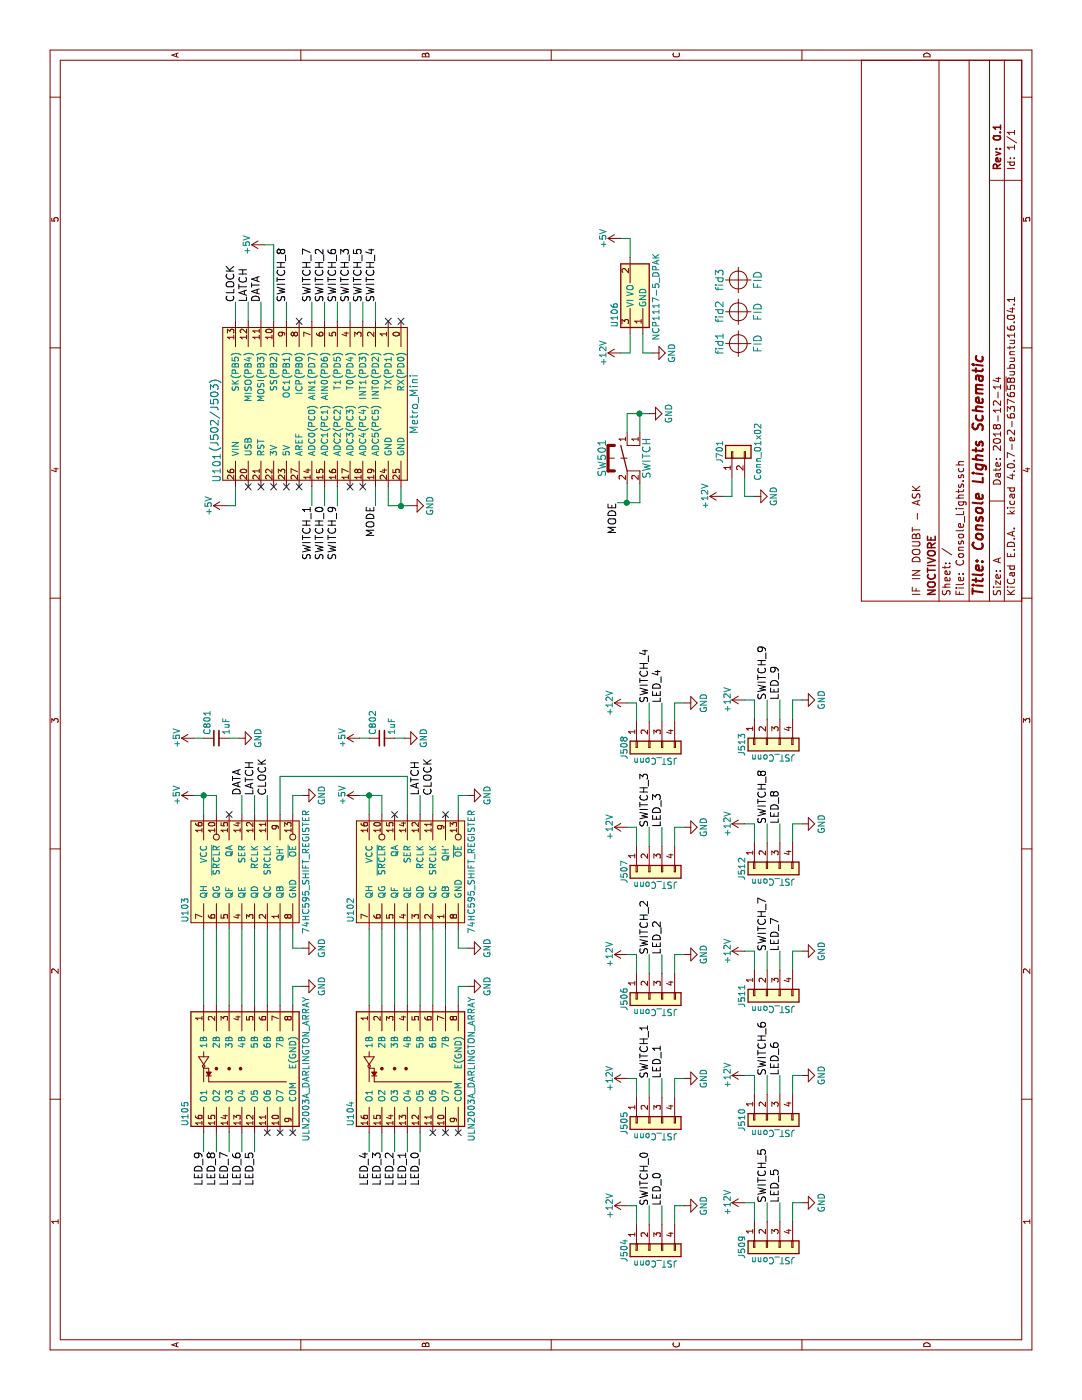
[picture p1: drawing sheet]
EESchema Schematic File Version 2
LIBS:power
LIBS:device
LIBS:switches
LIBS:relays
LIBS:motors
LIBS:transistors
LIBS:conn
LIBS:linear
LIBS:regul
LIBS:74xx
LIBS:cmos4000
LIBS:adc-dac
LIBS:memory
LIBS:xilinx
LIBS:microcontrollers
LIBS:dsp
LIBS:microchip
LIBS:analog_switches
LIBS:motorola
LIBS:texas
LIBS:intel
LIBS:audio
LIBS:interface
LIBS:digital-audio
LIBS:philips
LIBS:display
LIBS:cypress
LIBS:siliconi
LIBS:opto
LIBS:atmel
LIBS:contrib
LIBS:valves
LIBS:ConsoleLights
LIBS:Console_Lights-cache
EELAYER 25 0
EELAYER END
$Descr A 11000 8500
encoding utf-8
Sheet 1 1
Title "Console Lights Schematic"
Date "2018-12-14"
Rev "0.1"
Comp "NOCTIVORE"
Comment1 "IF IN DOUBT - ASK"
Comment2 ""
Comment3 ""
Comment4 ""
$EndDescr
$Comp
L Metro_Mini U101
U 1 1
P 7825 2500
F 0 "U101" H 7325 3300 60  0000 C CNN
F 1 "Metro_Mini" H 7825 1750 60  0000 C CNN
F 2 "ConsoleLights:Metro_Mini" H 7825 2500 60  0001 C CNN
F 3 "" H 7825 2500 60  0001 C CNN
	1    7825 2500
	1    0    0    -1  
$EndComp
$Comp
L ULN2003A_DARLINGTON_ARRAY U105
U 1 1
P 2600 1950
F 0 "U105" H 2950 2450 50  0000 C CNN
F 1 "ULN2003A_DARLINGTON_ARRAY" H 2600 1500 50  0000 C CNN
F 2 "ConsoleLights:16-TSSOP" H 2650 1300 50  0001 L CNN
F 3 "" H 2745 1900 50  0001 C CNN
	1    2600 1950
	-1   0    0    -1  
$EndComp
$Comp
L ULN2003A_DARLINGTON_ARRAY U104
U 1 1
P 2600 3250
F 0 "U104" H 2950 3750 50  0000 C CNN
F 1 "ULN2003A_DARLINGTON_ARRAY" H 2600 2800 50  0000 C CNN
F 2 "ConsoleLights:16-TSSOP" H 2650 2600 50  0001 L CNN
F 3 "" H 2745 3200 50  0001 C CNN
	1    2600 3250
	-1   0    0    -1  
$EndComp
$Comp
L GND #PWR01
U 1 1
P 7025 3225
F 0 "#PWR01" H 7025 2975 50  0001 C CNN
F 1 "GND" H 7025 3075 50  0000 C CNN
F 2 "" H 7025 3225 50  0001 C CNN
F 3 "" H 7025 3225 50  0001 C CNN
	1    7025 3225
	1    0    0    -1  
$EndComp
$Comp
L +5V #PWR02
U 1 1
P 4750 1525
F 0 "#PWR02" H 4750 1375 50  0001 C CNN
F 1 "+5V" H 4750 1665 50  0000 C CNN
F 2 "" H 4750 1525 50  0001 C CNN
F 3 "" H 4750 1525 50  0001 C CNN
	1    4750 1525
	1    0    0    -1  
$EndComp
$Comp
L GND #PWR03
U 1 1
P 3550 3675
F 0 "#PWR03" H 3550 3425 50  0001 C CNN
F 1 "GND" H 3550 3525 50  0000 C CNN
F 2 "" H 3550 3675 50  0001 C CNN
F 3 "" H 3550 3675 50  0001 C CNN
	1    3550 3675
	1    0    0    -1  
$EndComp
$Comp
L GND #PWR04
U 1 1
P 3250 3675
F 0 "#PWR04" H 3250 3425 50  0001 C CNN
F 1 "GND" H 3250 3525 50  0000 C CNN
F 2 "" H 3250 3675 50  0001 C CNN
F 3 "" H 3250 3675 50  0001 C CNN
	1    3250 3675
	1    0    0    -1  
$EndComp
$Comp
L GND #PWR05
U 1 1
P 3550 2375
F 0 "#PWR05" H 3550 2125 50  0001 C CNN
F 1 "GND" H 3550 2225 50  0000 C CNN
F 2 "" H 3550 2375 50  0001 C CNN
F 3 "" H 3550 2375 50  0001 C CNN
	1    3550 2375
	1    0    0    -1  
$EndComp
$Comp
L GND #PWR06
U 1 1
P 3250 2375
F 0 "#PWR06" H 3250 2125 50  0001 C CNN
F 1 "GND" H 3250 2225 50  0000 C CNN
F 2 "" H 3250 2375 50  0001 C CNN
F 3 "" H 3250 2375 50  0001 C CNN
	1    3250 2375
	1    0    0    -1  
$EndComp
$Comp
L +5V #PWR07
U 1 1
P 4750 2825
F 0 "#PWR07" H 4750 2675 50  0001 C CNN
F 1 "+5V" H 4750 2965 50  0000 C CNN
F 2 "" H 4750 2825 50  0001 C CNN
F 3 "" H 4750 2825 50  0001 C CNN
	1    4750 2825
	1    0    0    -1  
$EndComp
NoConn ~ 4600 1800
NoConn ~ 4600 3100
$Comp
L 74HC595_SHIFT_REGISTER U103
U 1 1
P 4150 1950
F 0 "U103" H 3850 2450 50  0000 C CNN
F 1 "74HC595_SHIFT_REGISTER" H 4150 1500 50  0000 C CNN
F 2 "ConsoleLights:16-TSSOP" H 4150 1850 50  0001 C CNN
F 3 "" H 4150 1850 50  0001 C CNN
	1    4150 1950
	1    0    0    -1  
$EndComp
$Comp
L 74HC595_SHIFT_REGISTER U102
U 1 1
P 4150 3250
F 0 "U102" H 3850 3750 50  0000 C CNN
F 1 "74HC595_SHIFT_REGISTER" H 4150 2800 50  0000 C CNN
F 2 "ConsoleLights:16-TSSOP" H 4150 3150 50  0001 C CNN
F 3 "" H 4150 3150 50  0001 C CNN
	1    4150 3250
	1    0    0    -1  
$EndComp
$Comp
L GND #PWR08
U 1 1
P 4750 2375
F 0 "#PWR08" H 4750 2125 50  0001 C CNN
F 1 "GND" H 4750 2225 50  0000 C CNN
F 2 "" H 4750 2375 50  0001 C CNN
F 3 "" H 4750 2375 50  0001 C CNN
	1    4750 2375
	1    0    0    -1  
$EndComp
$Comp
L GND #PWR09
U 1 1
P 4750 3675
F 0 "#PWR09" H 4750 3425 50  0001 C CNN
F 1 "GND" H 4750 3525 50  0000 C CNN
F 2 "" H 4750 3675 50  0001 C CNN
F 3 "" H 4750 3675 50  0001 C CNN
	1    4750 3675
	1    0    0    -1  
$EndComp
Text Label 4750 1900 0    60   ~ 0
DATA
Text Label 4750 2100 0    60   ~ 0
CLOCK
Text Label 4750 2000 0    60   ~ 0
LATCH
NoConn ~ 4600 3500
Text Label 4750 3400 0    60   ~ 0
CLOCK
Text Label 4750 3300 0    60   ~ 0
LATCH
$Comp
L C_Small C801
U 1 1
P 5200 1700
F 0 "C801" H 5225 1775 50  0000 L CNN
F 1 "1uF" H 5225 1625 50  0000 L CNN
F 2 "ConsoleLights:C_0603" H 5200 1700 50  0001 C CNN
F 3 "" H 5200 1700 50  0001 C CNN
	1    5200 1700
	1    0    0    -1  
$EndComp
$Comp
L +5V #PWR010
U 1 1
P 5200 1525
F 0 "#PWR010" H 5200 1375 50  0001 C CNN
F 1 "+5V" H 5200 1665 50  0000 C CNN
F 2 "" H 5200 1525 50  0001 C CNN
F 3 "" H 5200 1525 50  0001 C CNN
	1    5200 1525
	1    0    0    -1  
$EndComp
$Comp
L GND #PWR011
U 1 1
P 5200 1875
F 0 "#PWR011" H 5200 1625 50  0001 C CNN
F 1 "GND" H 5200 1725 50  0000 C CNN
F 2 "" H 5200 1875 50  0001 C CNN
F 3 "" H 5200 1875 50  0001 C CNN
	1    5200 1875
	1    0    0    -1  
$EndComp
$Comp
L C_Small C802
U 1 1
P 5200 3000
F 0 "C802" H 5225 3075 50  0000 L CNN
F 1 "1uF" H 5225 2925 50  0000 L CNN
F 2 "ConsoleLights:C_0603" H 5200 3000 50  0001 C CNN
F 3 "" H 5200 3000 50  0001 C CNN
	1    5200 3000
	1    0    0    -1  
$EndComp
$Comp
L +5V #PWR012
U 1 1
P 5200 2825
F 0 "#PWR012" H 5200 2675 50  0001 C CNN
F 1 "+5V" H 5200 2965 50  0000 C CNN
F 2 "" H 5200 2825 50  0001 C CNN
F 3 "" H 5200 2825 50  0001 C CNN
	1    5200 2825
	1    0    0    -1  
$EndComp
$Comp
L GND #PWR013
U 1 1
P 5200 3175
F 0 "#PWR013" H 5200 2925 50  0001 C CNN
F 1 "GND" H 5200 3025 50  0000 C CNN
F 2 "" H 5200 3175 50  0001 C CNN
F 3 "" H 5200 3175 50  0001 C CNN
	1    5200 3175
	1    0    0    -1  
$EndComp
$Comp
L Conn_01x02 J701
U 1 1
P 7450 5750
F 0 "J701" H 7450 5850 50  0000 C CNN
F 1 "Conn_01x02" H 7450 5550 50  0000 C CNN
F 2 "ConsoleLights:ASMPR45-1X2-RK_Wings" H 7450 5750 50  0001 C CNN
F 3 "" H 7450 5750 50  0001 C CNN
	1    7450 5750
	1    0    0    -1  
$EndComp
$Comp
L GND #PWR014
U 1 1
P 7100 5925
F 0 "#PWR014" H 7100 5675 50  0001 C CNN
F 1 "GND" H 7100 5775 50  0000 C CNN
F 2 "" H 7100 5925 50  0001 C CNN
F 3 "" H 7100 5925 50  0001 C CNN
	1    7100 5925
	1    0    0    -1  
$EndComp
$Comp
L +12V #PWR015
U 1 1
P 7100 5675
F 0 "#PWR015" H 7100 5525 50  0001 C CNN
F 1 "+12V" H 7100 5815 50  0000 C CNN
F 2 "" H 7100 5675 50  0001 C CNN
F 3 "" H 7100 5675 50  0001 C CNN
	1    7100 5675
	1    0    0    -1  
$EndComp
$Comp
L FID fid1
U 1 1
P 8300 5800
F 0 "fid1" H 8300 5950 60  0000 C CNN
F 1 "FID" H 8300 5650 60  0000 C CNN
F 2 "ConsoleLights:Fiducial" H 8300 5800 60  0001 C CNN
F 3 "" H 8300 5800 60  0001 C CNN
	1    8300 5800
	1    0    0    -1  
$EndComp
$Comp
L FID fid2
U 1 1
P 8550 5800
F 0 "fid2" H 8550 5950 60  0000 C CNN
F 1 "FID" H 8550 5650 60  0000 C CNN
F 2 "ConsoleLights:Fiducial" H 8550 5800 60  0001 C CNN
F 3 "" H 8550 5800 60  0001 C CNN
	1    8550 5800
	1    0    0    -1  
$EndComp
$Comp
L FID fid3
U 1 1
P 8800 5800
F 0 "fid3" H 8800 5950 60  0000 C CNN
F 1 "FID" H 8800 5650 60  0000 C CNN
F 2 "ConsoleLights:Fiducial" H 8800 5800 60  0001 C CNN
F 3 "" H 8800 5800 60  0001 C CNN
	1    8800 5800
	1    0    0    -1  
$EndComp
$Comp
L SWITCH SW501
U 1 1
P 7400 4975
F 0 "SW501" H 7400 5225 60  0000 C CNN
F 1 "SWITCH" H 7400 4875 60  0000 C CNN
F 2 "ConsoleLights:CK_PTS645_Tac_Switch" H 7400 4975 60  0001 C CNN
F 3 "" H 7400 4975 60  0001 C CNN
	1    7400 4975
	1    0    0    -1  
$EndComp
Text Label 7025 2550 2    60   ~ 0
SWITCH_0
Text Label 7025 2450 2    60   ~ 0
SWITCH_1
Text Label 8625 2550 0    60   ~ 0
SWITCH_2
Text Label 8625 2750 0    60   ~ 0
SWITCH_3
Text Label 8625 2950 0    60   ~ 0
SWITCH_4
Text Label 8625 2850 0    60   ~ 0
SWITCH_5
Text Label 8625 2650 0    60   ~ 0
SWITCH_6
Text Label 8625 2450 0    60   ~ 0
SWITCH_7
Text Label 8625 2250 0    60   ~ 0
SWITCH_8
Text Label 7025 2650 2    60   ~ 0
SWITCH_9
Text Label 1525 5100 0    60   ~ 0
SWITCH_0
Text Notes 7450 1725 0    60   ~ 0
(J502/J503)
$Comp
L GND #PWR016
U 1 1
P 1525 5375
F 0 "#PWR016" H 1525 5125 50  0001 C CNN
F 1 "GND" H 1525 5225 50  0000 C CNN
F 2 "" H 1525 5375 50  0001 C CNN
F 3 "" H 1525 5375 50  0001 C CNN
	1    1525 5375
	1    0    0    -1  
$EndComp
$Comp
L +12V #PWR017
U 1 1
P 1525 4925
F 0 "#PWR017" H 1525 4775 50  0001 C CNN
F 1 "+12V" H 1525 5065 50  0000 C CNN
F 2 "" H 1525 4925 50  0001 C CNN
F 3 "" H 1525 4925 50  0001 C CNN
	1    1525 4925
	1    0    0    -1  
$EndComp
Text Label 1950 3300 2    60   ~ 0
LED_0
Text Label 1950 3200 2    60   ~ 0
LED_1
Text Label 1950 3100 2    60   ~ 0
LED_2
Text Label 1950 3000 2    60   ~ 0
LED_3
Text Label 1950 2900 2    60   ~ 0
LED_4
Text Label 1950 2000 2    60   ~ 0
LED_5
Text Label 1950 1900 2    60   ~ 0
LED_6
Text Label 1950 1600 2    60   ~ 0
LED_9
Text Label 1950 1800 2    60   ~ 0
LED_7
Text Label 1950 1700 2    60   ~ 0
LED_8
NoConn ~ 2100 3400
NoConn ~ 2100 3500
Text Label 1525 5200 0    60   ~ 0
LED_0
Text Label 7025 2950 2    60   ~ 0
MODE
Text Label 7050 4850 2    60   ~ 0
MODE
$Comp
L GND #PWR018
U 1 1
P 7750 5100
F 0 "#PWR018" H 7750 4850 50  0001 C CNN
F 1 "GND" H 7750 4950 50  0000 C CNN
F 2 "" H 7750 5100 50  0001 C CNN
F 3 "" H 7750 5100 50  0001 C CNN
	1    7750 5100
	1    0    0    -1  
$EndComp
Wire Wire Line
	3100 3600 3250 3600
Wire Wire Line
	3250 3600 3250 3675
Wire Wire Line
	3700 3600 3550 3600
Wire Wire Line
	3550 3600 3550 3675
Wire Wire Line
	3100 3500 3700 3500
Wire Wire Line
	3100 3400 3700 3400
Wire Wire Line
	3100 3300 3700 3300
Wire Wire Line
	3100 3200 3700 3200
Wire Wire Line
	3100 3100 3700 3100
Wire Wire Line
	3100 3000 3700 3000
Wire Wire Line
	3100 2900 3700 2900
Wire Wire Line
	3100 2300 3250 2300
Wire Wire Line
	3250 2300 3250 2375
Wire Wire Line
	3700 2300 3550 2300
Wire Wire Line
	3550 2300 3550 2375
Wire Wire Line
	3100 2200 3700 2200
Wire Wire Line
	3100 2100 3700 2100
Wire Wire Line
	3100 2000 3700 2000
Wire Wire Line
	3100 1900 3700 1900
Wire Wire Line
	3100 1800 3700 1800
Wire Wire Line
	3100 1700 3700 1700
Wire Wire Line
	3100 1600 3700 1600
Wire Wire Line
	4600 2300 4750 2300
Wire Wire Line
	4750 2300 4750 2375
Wire Wire Line
	4600 3600 4750 3600
Wire Wire Line
	4750 3600 4750 3675
Wire Wire Line
	4600 1700 4750 1700
Wire Wire Line
	4750 1700 4750 1525
Wire Wire Line
	4600 1600 4750 1600
Connection ~ 4750 1600
Wire Wire Line
	4600 3000 4750 3000
Wire Wire Line
	4750 3000 4750 2825
Wire Wire Line
	4600 2900 4750 2900
Connection ~ 4750 2900
Wire Wire Line
	4600 2200 4900 2200
Wire Wire Line
	4900 2200 4900 3200
Wire Wire Line
	4900 3200 4600 3200
Wire Wire Line
	4750 1900 4600 1900
Wire Wire Line
	4750 2000 4600 2000
Wire Wire Line
	4750 2100 4600 2100
Wire Wire Line
	4750 3300 4600 3300
Wire Wire Line
	4750 3400 4600 3400
Wire Wire Line
	1950 1600 2100 1600
Wire Wire Line
	1950 1700 2100 1700
Wire Wire Line
	1950 1800 2100 1800
Wire Wire Line
	1950 1900 2100 1900
Wire Wire Line
	1950 2000 2100 2000
Wire Wire Line
	1950 2900 2100 2900
Wire Wire Line
	1950 3000 2100 3000
Wire Wire Line
	1950 3100 2100 3100
Wire Wire Line
	5200 2900 5200 2825
Wire Wire Line
	5200 3175 5200 3100
Wire Wire Line
	5200 1875 5200 1800
Wire Wire Line
	5200 1600 5200 1525
Wire Wire Line
	7100 5675 7100 5750
Wire Wire Line
	7100 5750 7250 5750
Wire Wire Line
	7250 5850 7100 5850
Wire Wire Line
	7100 5850 7100 5925
Wire Wire Line
	7175 3050 7025 3050
Wire Wire Line
	7025 3050 7025 3225
Wire Wire Line
	7175 3150 7025 3150
Connection ~ 7025 3150
Wire Wire Line
	7025 1775 7025 1850
Wire Wire Line
	7025 1850 7175 1850
Wire Wire Line
	8625 2950 8475 2950
Wire Wire Line
	8625 2850 8475 2850
Wire Wire Line
	8625 2750 8475 2750
Wire Wire Line
	8625 2650 8475 2650
Wire Wire Line
	8625 2550 8475 2550
Wire Wire Line
	8625 2450 8475 2450
Wire Wire Line
	7025 2450 7175 2450
Wire Wire Line
	7025 2550 7175 2550
Wire Wire Line
	8625 2250 8475 2250
Wire Wire Line
	7025 2650 7175 2650
Wire Wire Line
	1375 5000 1525 5000
Wire Wire Line
	1525 5000 1525 4925
Wire Wire Line
	1375 5300 1525 5300
Wire Wire Line
	1525 5300 1525 5375
Wire Wire Line
	1525 5100 1375 5100
Wire Wire Line
	1525 5200 1375 5200
Wire Wire Line
	7025 2950 7175 2950
Wire Wire Line
	7600 4925 7750 4925
Wire Wire Line
	7750 4925 7750 5100
Wire Wire Line
	7600 5025 7750 5025
Connection ~ 7750 5025
Wire Wire Line
	7200 5025 7050 5025
Wire Wire Line
	7050 5025 7050 4850
Wire Wire Line
	7200 4925 7050 4925
Connection ~ 7050 4925
Text Label 2525 5100 0    60   ~ 0
SWITCH_1
$Comp
L GND #PWR019
U 1 1
P 2525 5375
F 0 "#PWR019" H 2525 5125 50  0001 C CNN
F 1 "GND" H 2525 5225 50  0000 C CNN
F 2 "" H 2525 5375 50  0001 C CNN
F 3 "" H 2525 5375 50  0001 C CNN
	1    2525 5375
	1    0    0    -1  
$EndComp
$Comp
L +12V #PWR020
U 1 1
P 2525 4925
F 0 "#PWR020" H 2525 4775 50  0001 C CNN
F 1 "+12V" H 2525 5065 50  0000 C CNN
F 2 "" H 2525 4925 50  0001 C CNN
F 3 "" H 2525 4925 50  0001 C CNN
	1    2525 4925
	1    0    0    -1  
$EndComp
Text Label 2525 5200 0    60   ~ 0
LED_1
Wire Wire Line
	2375 5000 2525 5000
Wire Wire Line
	2525 5000 2525 4925
Wire Wire Line
	2375 5300 2525 5300
Wire Wire Line
	2525 5300 2525 5375
Wire Wire Line
	2525 5100 2375 5100
Wire Wire Line
	2525 5200 2375 5200
Text Label 3500 5100 0    60   ~ 0
SWITCH_2
$Comp
L GND #PWR021
U 1 1
P 3500 5375
F 0 "#PWR021" H 3500 5125 50  0001 C CNN
F 1 "GND" H 3500 5225 50  0000 C CNN
F 2 "" H 3500 5375 50  0001 C CNN
F 3 "" H 3500 5375 50  0001 C CNN
	1    3500 5375
	1    0    0    -1  
$EndComp
$Comp
L +12V #PWR022
U 1 1
P 3500 4925
F 0 "#PWR022" H 3500 4775 50  0001 C CNN
F 1 "+12V" H 3500 5065 50  0000 C CNN
F 2 "" H 3500 4925 50  0001 C CNN
F 3 "" H 3500 4925 50  0001 C CNN
	1    3500 4925
	1    0    0    -1  
$EndComp
Text Label 3500 5200 0    60   ~ 0
LED_2
Wire Wire Line
	3350 5000 3500 5000
Wire Wire Line
	3500 5000 3500 4925
Wire Wire Line
	3350 5300 3500 5300
Wire Wire Line
	3500 5300 3500 5375
Wire Wire Line
	3500 5100 3350 5100
Wire Wire Line
	3500 5200 3350 5200
Text Label 4500 5100 0    60   ~ 0
SWITCH_3
$Comp
L GND #PWR023
U 1 1
P 4500 5375
F 0 "#PWR023" H 4500 5125 50  0001 C CNN
F 1 "GND" H 4500 5225 50  0000 C CNN
F 2 "" H 4500 5375 50  0001 C CNN
F 3 "" H 4500 5375 50  0001 C CNN
	1    4500 5375
	1    0    0    -1  
$EndComp
$Comp
L +12V #PWR024
U 1 1
P 4500 4925
F 0 "#PWR024" H 4500 4775 50  0001 C CNN
F 1 "+12V" H 4500 5065 50  0000 C CNN
F 2 "" H 4500 4925 50  0001 C CNN
F 3 "" H 4500 4925 50  0001 C CNN
	1    4500 4925
	1    0    0    -1  
$EndComp
Text Label 4500 5200 0    60   ~ 0
LED_3
Wire Wire Line
	4350 5000 4500 5000
Wire Wire Line
	4500 5000 4500 4925
Wire Wire Line
	4350 5300 4500 5300
Wire Wire Line
	4500 5300 4500 5375
Wire Wire Line
	4500 5100 4350 5100
Wire Wire Line
	4500 5200 4350 5200
Text Label 5475 5100 0    60   ~ 0
SWITCH_4
$Comp
L GND #PWR025
U 1 1
P 5475 5375
F 0 "#PWR025" H 5475 5125 50  0001 C CNN
F 1 "GND" H 5475 5225 50  0000 C CNN
F 2 "" H 5475 5375 50  0001 C CNN
F 3 "" H 5475 5375 50  0001 C CNN
	1    5475 5375
	1    0    0    -1  
$EndComp
$Comp
L +12V #PWR026
U 1 1
P 5475 4925
F 0 "#PWR026" H 5475 4775 50  0001 C CNN
F 1 "+12V" H 5475 5065 50  0000 C CNN
F 2 "" H 5475 4925 50  0001 C CNN
F 3 "" H 5475 4925 50  0001 C CNN
	1    5475 4925
	1    0    0    -1  
$EndComp
Text Label 5475 5200 0    60   ~ 0
LED_4
Wire Wire Line
	5325 5000 5475 5000
Wire Wire Line
	5475 5000 5475 4925
Wire Wire Line
	5325 5300 5475 5300
Wire Wire Line
	5475 5300 5475 5375
Wire Wire Line
	5475 5100 5325 5100
Wire Wire Line
	5475 5200 5325 5200
Text Label 1550 6025 0    60   ~ 0
SWITCH_5
$Comp
L GND #PWR027
U 1 1
P 1550 6300
F 0 "#PWR027" H 1550 6050 50  0001 C CNN
F 1 "GND" H 1550 6150 50  0000 C CNN
F 2 "" H 1550 6300 50  0001 C CNN
F 3 "" H 1550 6300 50  0001 C CNN
	1    1550 6300
	1    0    0    -1  
$EndComp
$Comp
L +12V #PWR028
U 1 1
P 1550 5850
F 0 "#PWR028" H 1550 5700 50  0001 C CNN
F 1 "+12V" H 1550 5990 50  0000 C CNN
F 2 "" H 1550 5850 50  0001 C CNN
F 3 "" H 1550 5850 50  0001 C CNN
	1    1550 5850
	1    0    0    -1  
$EndComp
Text Label 1550 6125 0    60   ~ 0
LED_5
Wire Wire Line
	1400 5925 1550 5925
Wire Wire Line
	1550 5925 1550 5850
Wire Wire Line
	1400 6225 1550 6225
Wire Wire Line
	1550 6225 1550 6300
Wire Wire Line
	1550 6025 1400 6025
Wire Wire Line
	1550 6125 1400 6125
Text Label 2550 6025 0    60   ~ 0
SWITCH_6
$Comp
L GND #PWR029
U 1 1
P 2550 6300
F 0 "#PWR029" H 2550 6050 50  0001 C CNN
F 1 "GND" H 2550 6150 50  0000 C CNN
F 2 "" H 2550 6300 50  0001 C CNN
F 3 "" H 2550 6300 50  0001 C CNN
	1    2550 6300
	1    0    0    -1  
$EndComp
$Comp
L +12V #PWR030
U 1 1
P 2550 5850
F 0 "#PWR030" H 2550 5700 50  0001 C CNN
F 1 "+12V" H 2550 5990 50  0000 C CNN
F 2 "" H 2550 5850 50  0001 C CNN
F 3 "" H 2550 5850 50  0001 C CNN
	1    2550 5850
	1    0    0    -1  
$EndComp
Text Label 2550 6125 0    60   ~ 0
LED_6
Wire Wire Line
	2400 5925 2550 5925
Wire Wire Line
	2550 5925 2550 5850
Wire Wire Line
	2400 6225 2550 6225
Wire Wire Line
	2550 6225 2550 6300
Wire Wire Line
	2550 6025 2400 6025
Wire Wire Line
	2550 6125 2400 6125
Text Label 3525 6025 0    60   ~ 0
SWITCH_7
$Comp
L GND #PWR031
U 1 1
P 3525 6300
F 0 "#PWR031" H 3525 6050 50  0001 C CNN
F 1 "GND" H 3525 6150 50  0000 C CNN
F 2 "" H 3525 6300 50  0001 C CNN
F 3 "" H 3525 6300 50  0001 C CNN
	1    3525 6300
	1    0    0    -1  
$EndComp
$Comp
L +12V #PWR032
U 1 1
P 3525 5850
F 0 "#PWR032" H 3525 5700 50  0001 C CNN
F 1 "+12V" H 3525 5990 50  0000 C CNN
F 2 "" H 3525 5850 50  0001 C CNN
F 3 "" H 3525 5850 50  0001 C CNN
	1    3525 5850
	1    0    0    -1  
$EndComp
Text Label 3525 6125 0    60   ~ 0
LED_7
Wire Wire Line
	3375 5925 3525 5925
Wire Wire Line
	3525 5925 3525 5850
Wire Wire Line
	3375 6225 3525 6225
Wire Wire Line
	3525 6225 3525 6300
Wire Wire Line
	3525 6025 3375 6025
Wire Wire Line
	3525 6125 3375 6125
Text Label 4525 6025 0    60   ~ 0
SWITCH_8
$Comp
L GND #PWR033
U 1 1
P 4525 6300
F 0 "#PWR033" H 4525 6050 50  0001 C CNN
F 1 "GND" H 4525 6150 50  0000 C CNN
F 2 "" H 4525 6300 50  0001 C CNN
F 3 "" H 4525 6300 50  0001 C CNN
	1    4525 6300
	1    0    0    -1  
$EndComp
$Comp
L +12V #PWR034
U 1 1
P 4525 5850
F 0 "#PWR034" H 4525 5700 50  0001 C CNN
F 1 "+12V" H 4525 5990 50  0000 C CNN
F 2 "" H 4525 5850 50  0001 C CNN
F 3 "" H 4525 5850 50  0001 C CNN
	1    4525 5850
	1    0    0    -1  
$EndComp
Text Label 4525 6125 0    60   ~ 0
LED_8
Wire Wire Line
	4375 5925 4525 5925
Wire Wire Line
	4525 5925 4525 5850
Wire Wire Line
	4375 6225 4525 6225
Wire Wire Line
	4525 6225 4525 6300
Wire Wire Line
	4525 6025 4375 6025
Wire Wire Line
	4525 6125 4375 6125
Text Label 5500 6025 0    60   ~ 0
SWITCH_9
$Comp
L GND #PWR035
U 1 1
P 5500 6300
F 0 "#PWR035" H 5500 6050 50  0001 C CNN
F 1 "GND" H 5500 6150 50  0000 C CNN
F 2 "" H 5500 6300 50  0001 C CNN
F 3 "" H 5500 6300 50  0001 C CNN
	1    5500 6300
	1    0    0    -1  
$EndComp
$Comp
L +12V #PWR036
U 1 1
P 5500 5850
F 0 "#PWR036" H 5500 5700 50  0001 C CNN
F 1 "+12V" H 5500 5990 50  0000 C CNN
F 2 "" H 5500 5850 50  0001 C CNN
F 3 "" H 5500 5850 50  0001 C CNN
	1    5500 5850
	1    0    0    -1  
$EndComp
Text Label 5500 6125 0    60   ~ 0
LED_9
Wire Wire Line
	5350 5925 5500 5925
Wire Wire Line
	5500 5925 5500 5850
Wire Wire Line
	5350 6225 5500 6225
Wire Wire Line
	5500 6225 5500 6300
Wire Wire Line
	5500 6025 5350 6025
Wire Wire Line
	5500 6125 5350 6125
$Comp
L +12V #PWR037
U 1 1
P 8225 4875
F 0 "#PWR037" H 8225 4725 50  0001 C CNN
F 1 "+12V" H 8225 5015 50  0000 C CNN
F 2 "" H 8225 4875 50  0001 C CNN
F 3 "" H 8225 4875 50  0001 C CNN
	1    8225 4875
	1    0    0    -1  
$EndComp
$Comp
L NCP1117-5_DPAK U106
U 1 1
P 8675 5000
F 0 "U106" H 8525 5175 50  0000 C CNN
F 1 "NCP1117-5_DPAK" H 8325 4850 50  0000 L CNN
F 2 "ConsoleLights:DPAK_TO-252" H 8675 5050 50  0001 C CNN
F 3 "" H 8675 5050 50  0001 C CNN
	1    8675 5000
	1    0    0    -1  
$EndComp
$Comp
L GND #PWR038
U 1 1
P 8225 5125
F 0 "#PWR038" H 8225 4875 50  0001 C CNN
F 1 "GND" H 8225 4975 50  0000 C CNN
F 2 "" H 8225 5125 50  0001 C CNN
F 3 "" H 8225 5125 50  0001 C CNN
	1    8225 5125
	1    0    0    -1  
$EndComp
Wire Wire Line
	8225 4875 8225 4950
Wire Wire Line
	8225 4950 8375 4950
Wire Wire Line
	8375 5050 8225 5050
Wire Wire Line
	8225 5050 8225 5125
Wire Wire Line
	9125 4875 9125 4950
Wire Wire Line
	9125 4950 8975 4950
$Comp
L +5V #PWR039
U 1 1
P 7025 1775
F 0 "#PWR039" H 7025 1625 50  0001 C CNN
F 1 "+5V" H 7025 1915 50  0000 C CNN
F 2 "" H 7025 1775 50  0001 C CNN
F 3 "" H 7025 1775 50  0001 C CNN
	1    7025 1775
	1    0    0    -1  
$EndComp
$Comp
L +5V #PWR040
U 1 1
P 9125 4875
F 0 "#PWR040" H 9125 4725 50  0001 C CNN
F 1 "+5V" H 9125 5015 50  0000 C CNN
F 2 "" H 9125 4875 50  0001 C CNN
F 3 "" H 9125 4875 50  0001 C CNN
	1    9125 4875
	1    0    0    -1  
$EndComp
NoConn ~ 7175 1950
NoConn ~ 7175 2050
NoConn ~ 7175 2150
NoConn ~ 7175 2250
NoConn ~ 7175 2350
NoConn ~ 2100 2100
NoConn ~ 2100 2200
Wire Wire Line
	1950 3200 2100 3200
Wire Wire Line
	1950 3300 2100 3300
Text Label 8625 2050 0    60   ~ 0
DATA
Text Label 8625 1850 0    60   ~ 0
CLOCK
Wire Wire Line
	8625 2050 8475 2050
Wire Wire Line
	8625 1850 8475 1850
Text Label 8625 1950 0    60   ~ 0
LATCH
NoConn ~ 8475 3050
NoConn ~ 8475 3150
Wire Wire Line
	8625 1950 8475 1950
NoConn ~ 7175 2750
NoConn ~ 7175 2850
NoConn ~ 8475 2350
$Comp
L +5V #PWR041
U 1 1
P 9075 2075
F 0 "#PWR041" H 9075 1925 50  0001 C CNN
F 1 "+5V" H 9075 2215 50  0000 C CNN
F 2 "" H 9075 2075 50  0001 C CNN
F 3 "" H 9075 2075 50  0001 C CNN
	1    9075 2075
	1    0    0    -1  
$EndComp
Wire Wire Line
	8475 2150 9075 2150
Wire Wire Line
	9075 2150 9075 2075
NoConn ~ 2100 2300
NoConn ~ 2100 3600
$Comp
L Conn_01x04 J507
U 1 1
P 4150 5100
F 0 "J507" H 4150 5300 50  0000 C CNN
F 1 "JST_Conn" V 4250 5050 50  0000 C CNN
F 2 "ConsoleLights:S4B-XH-SM4-TB" H 4150 5100 50  0001 C CNN
F 3 "" H 4150 5100 50  0001 C CNN
	1    4150 5100
	-1   0    0    -1  
$EndComp
$Comp
L Conn_01x04 J504
U 1 1
P 1175 5100
F 0 "J504" H 1175 5300 50  0000 C CNN
F 1 "JST_Conn" V 1275 5050 50  0000 C CNN
F 2 "ConsoleLights:S4B-XH-SM4-TB" H 1175 5100 50  0001 C CNN
F 3 "" H 1175 5100 50  0001 C CNN
	1    1175 5100
	-1   0    0    -1  
$EndComp
$Comp
L Conn_01x04 J505
U 1 1
P 2175 5100
F 0 "J505" H 2175 5300 50  0000 C CNN
F 1 "JST_Conn" V 2275 5050 50  0000 C CNN
F 2 "ConsoleLights:S4B-XH-SM4-TB" H 2175 5100 50  0001 C CNN
F 3 "" H 2175 5100 50  0001 C CNN
	1    2175 5100
	-1   0    0    -1  
$EndComp
$Comp
L Conn_01x04 J506
U 1 1
P 3150 5100
F 0 "J506" H 3150 5300 50  0000 C CNN
F 1 "JST_Conn" V 3250 5050 50  0000 C CNN
F 2 "ConsoleLights:S4B-XH-SM4-TB" H 3150 5100 50  0001 C CNN
F 3 "" H 3150 5100 50  0001 C CNN
	1    3150 5100
	-1   0    0    -1  
$EndComp
$Comp
L Conn_01x04 J508
U 1 1
P 5125 5100
F 0 "J508" H 5125 5300 50  0000 C CNN
F 1 "JST_Conn" V 5225 5050 50  0000 C CNN
F 2 "ConsoleLights:S4B-XH-SM4-TB" H 5125 5100 50  0001 C CNN
F 3 "" H 5125 5100 50  0001 C CNN
	1    5125 5100
	-1   0    0    -1  
$EndComp
$Comp
L Conn_01x04 J513
U 1 1
P 5150 6025
F 0 "J513" H 5150 6225 50  0000 C CNN
F 1 "JST_Conn" V 5250 5975 50  0000 C CNN
F 2 "ConsoleLights:S4B-XH-SM4-TB" H 5150 6025 50  0001 C CNN
F 3 "" H 5150 6025 50  0001 C CNN
	1    5150 6025
	-1   0    0    -1  
$EndComp
$Comp
L Conn_01x04 J512
U 1 1
P 4175 6025
F 0 "J512" H 4175 6225 50  0000 C CNN
F 1 "JST_Conn" V 4275 5975 50  0000 C CNN
F 2 "ConsoleLights:S4B-XH-SM4-TB" H 4175 6025 50  0001 C CNN
F 3 "" H 4175 6025 50  0001 C CNN
	1    4175 6025
	-1   0    0    -1  
$EndComp
$Comp
L Conn_01x04 J511
U 1 1
P 3175 6025
F 0 "J511" H 3175 6225 50  0000 C CNN
F 1 "JST_Conn" V 3275 5975 50  0000 C CNN
F 2 "ConsoleLights:S4B-XH-SM4-TB" H 3175 6025 50  0001 C CNN
F 3 "" H 3175 6025 50  0001 C CNN
	1    3175 6025
	-1   0    0    -1  
$EndComp
$Comp
L Conn_01x04 J510
U 1 1
P 2200 6025
F 0 "J510" H 2200 6225 50  0000 C CNN
F 1 "JST_Conn" V 2300 5975 50  0000 C CNN
F 2 "ConsoleLights:S4B-XH-SM4-TB" H 2200 6025 50  0001 C CNN
F 3 "" H 2200 6025 50  0001 C CNN
	1    2200 6025
	-1   0    0    -1  
$EndComp
$Comp
L Conn_01x04 J509
U 1 1
P 1200 6025
F 0 "J509" H 1200 6225 50  0000 C CNN
F 1 "JST_Conn" V 1300 5975 50  0000 C CNN
F 2 "ConsoleLights:S4B-XH-SM4-TB" H 1200 6025 50  0001 C CNN
F 3 "" H 1200 6025 50  0001 C CNN
	1    1200 6025
	-1   0    0    -1  
$EndComp
$EndSCHEMATC
